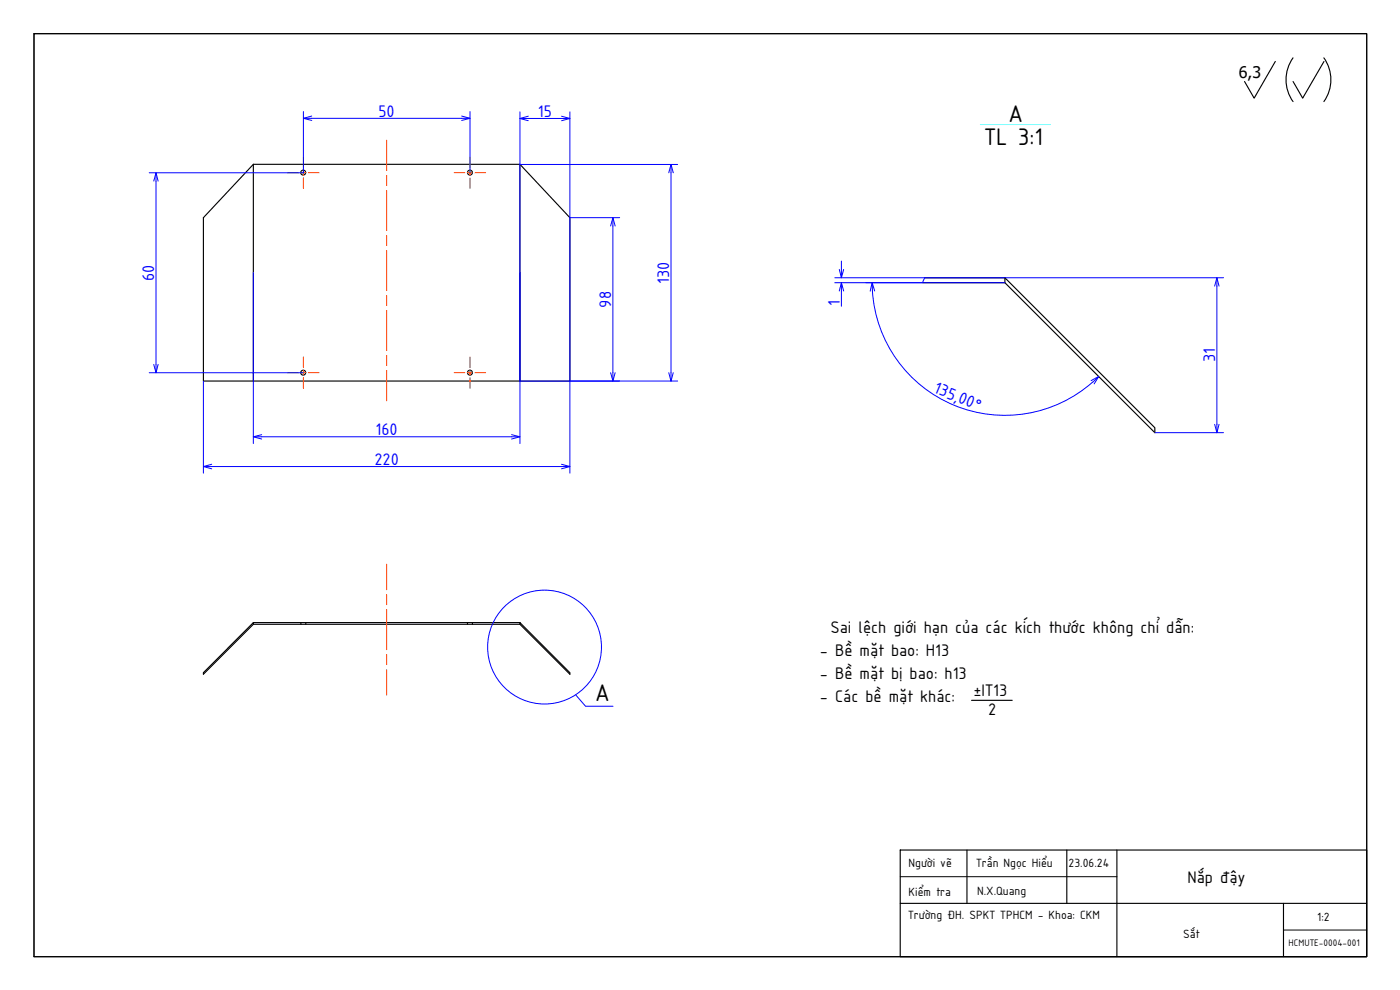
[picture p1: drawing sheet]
<svg xmlns="http://www.w3.org/2000/svg" width="420mm" height="297mm" viewBox="0 0 420 297" stroke-linecap="round" stroke-linejoin="round" font-family="sans-serif">
<g fill="none" stroke="#000" stroke-width=".34">
<path d="M76 49.3l-15 16v49h15M76 49.3v65h95v-49l-15-16v65M76 49.3h80M276.9 84.8h24.7l45 45v-1.5l-45-45v1.5M277.6 83.3h24M76 186.8v.5h80l15 15v-.5l-15-15v.5M90.3 186.8v.5M91.8 186.8v.5M140.3 186.8v.5M141.8 186.8v.5M156 186.8h-80l-15 15v.5l15-15"/>
<circle cx="91" cy="51.8" r=".74"/>
<circle cx="141" cy="51.8" r=".74"/>
<circle cx="91" cy="111.8" r=".74"/>
<circle cx="141" cy="111.8" r=".74"/>
</g>
<!-- layer: Netmanh -->
<g fill="none" stroke="#00f" stroke-width=".3">
<path d="M91.1 33.5v18.3h-46.3M93.6 35.5h45M141.1 33.5v18.3M156 33.6v99.5M158.5 35.5h10M171 33.6v108.4M46.8 54.3v55M156 49.3h47.4M201.4 51.8v60M171 65.3h15M183.9 67.8v44M252.5 78.3v2.5"/>
<path d="M76 81.8v51.3M250.5 84.8h51.1M250.5 83.3h116.7M252.5 87.3v4.6M261.8 87.3a39.8 39.8 0 0 0 24.5 34.3 39.8 39.8 0 0 0 41.6-6.9M277.5 83.3l-.6 1.5M365.2 85.8v41.5M44.8 111.8h46.3M61 114.3v27.7M156 114.3h47.4M63.5 140h105M78.5 131h75"/>
<path d="M346.6 129.8h20.6M172.8 208.5l2.9 3.4h8.3"/>
<circle cx="163.4" cy="194.1" r="17.1"/>
</g>
<!-- layer: NetDam -->
<path d="M10.2 10.1h400v276.9h-400z" fill="none" stroke="#000" stroke-width=".3"/>
<path d="M10.2 10.1h400v276.9h-400zM382.7 18.4l-6.3 11-2.9-4.9M388.1 17.4a11.3 11.3 0 0 0 0 13.1M397.3 17.4a11.3 11.3 0 0 1 0 13.1M397.3 18.4l-6.4 11-2.8-4.9M291.6 210.1h12.2M270.2 255h140v32h-140zM290.2 255v16M320.2 255v16M335.2 255v32M270.2 271h140M385.2 271v16" fill="none" stroke="#000" stroke-width=".34"/>
<!-- layer: Netmanh -->
<path d="M270.2 263h65M385.2 279h25" fill="none" stroke="#000" stroke-width=".3"/>
<path d="M294.2 37.4h21" fill="none" stroke="#0ff" stroke-width=".3"/>
<!-- layer: 0 -->
<g fill="none" stroke="#00f" stroke-width=".3">
<path d="M91.1 35.5h2.5M93.6 34.8l-2.5 .7 2.5 .6M138.6 34.8l2.5 .7-2.5 .6M138.6 35.5h2.5M156 35.5h2.5M158.5 34.9l-2.5 .6 2.5 .7M168.5 34.9l2.5 .6-2.5 .7M168.5 35.5h2.5M46.1 54.3l.7-2.5 .7 2.5M46.8 51.8v2.5M200.7 51.8l.7-2.5 .7 2.5M201.4 49.3v2.5"/>
<path d="M183.3 67.8l.6-2.5 .7 2.5M183.9 65.3v2.5M251.9 80.8l.6 2.5 .7-2.5M251.9 87.3l.6-2.5 .7 2.5M252.5 80.8v2.5M252.5 84.8v2.5M261.7 84.8l.1 2.5M262.5 87.3l-.8-2.5-.5 2.6M364.5 85.8l.7-2.5 .6 2.5M365.2 83.3v2.5M46.1 109.3l.7 2.5 .7-2.5M46.8 109.3v2.5"/>
<path d="M183.3 111.8l.6 2.5 .7-2.5M183.9 111.8v2.5M200.7 111.8l.7 2.5 .7-2.5M201.4 111.8v2.5M327.4 114.2l2.3-1.2-1.3 2.2M329.7 113l-1.8 1.7M61 140h2.5M63.5 139.3l-2.5 .7 2.5 .7M76 131h2.5M78.5 130.4l-2.5 .6 2.5 .7M153.5 130.4l2.5 .6-2.5 .7M153.5 131h2.5"/>
<path d="M168.5 139.3l2.5 .7-2.5 .7M168.5 140h2.5M364.5 127.3l.7 2.5 .6-2.5M365.2 127.3v2.5"/>
</g>
<!-- layer: DuongTamNho -->
<g fill="none" stroke="#ff3f00" stroke-width=".3">
<path d="M86.3 51.8h3.2M90.3 51.8h1.5M91.1 47.1v3.2M91.1 51.1v1.5M91.1 53.3v3.2M92.5 51.8h3.3M116 42v9.2M116 52.6v3.1M116 57.2v12M136.3 51.8h3.2M140.3 51.8h1.5M141.1 47.1v3.2"/>
<path d="M141.1 51.1v1.5M141.1 53.3v3.2M142.5 51.8h3.3M116 70.7v2.9M116 75.2v12M116 88.7v3M116 93.2v11.9M86.3 111.8h3.2M90.3 111.8h1.5M91.1 107.1v3.2M91.1 111.1v1.5M91.1 113.3v3.2"/>
<path d="M92.5 111.8h3.3M116 106.7v3M116 111.2v9.1M136.3 111.8h3.2M140.3 111.8h1.5M141.1 107.1v3.2M141.1 111.1v1.5M141.1 113.3v3.2M142.5 111.8h3.3M116 169.3v7.6M116 178.4v3M116 182.9v12"/>
<path d="M116 196.4v3M116 200.9v7.7"/>
</g>
<g font-size="7.8">
<text x="302.9" y="36.7">A</text>
<text x="295.5" y="43.5">TL 3:1</text>
<text x="178.8" y="210.4">A</text>
</g>
<g font-size="5.4" fill="#00f">
<text x="113.6" y="35">50</text>
<text x="161.4" y="35.1">15</text>
<text x="46.3" y="84.3" transform="rotate(-90 46.3 84.3)">60</text>
<text x="200.9" y="85.2" transform="rotate(-90 200.9 85.2)">130</text>
<text x="183.4" y="92.3" transform="rotate(-90 183.4 92.3)">98</text>
<text x="252.1" y="91.7" transform="rotate(-90 252.1 91.7)">1</text>
<text x="364.7" y="108.7" transform="rotate(-90 364.7 108.7)">31</text>
<text x="280" y="117.7" transform="rotate(23 280 117.7)">135,00°</text>
<text x="112.7" y="130.6">160</text>
<text x="112.4" y="139.5">220</text>
</g>
<g font-size="5.4">
<text x="249.2" y="189.8">Sai lệch giới hạn của các kích thước không chỉ dẫn:</text>
<text x="246" y="196.8">- Bề mặt bao: H13</text>
<text x="246" y="203.7">- Bề mặt bị bao: h13</text>
<text x="292.1" y="208.9">±IT13</text>
<text x="246" y="210.6">- Các bề mặt khác:</text>
<text x="296.5" y="214.5">2</text>
<text x="356.4" y="264.9">Nắp đậy</text>
</g>
<text font-size="4.8" x="371.8" y="23.4">6,3</text>
<g font-size="3.9">
<text x="272.7" y="260.1">Người vẽ</text>
<text x="292.9" y="260.3">Trần Ngọc Hiểu</text>
<text x="320.7" y="260.1">23.06.24</text>
<text x="272.7" y="268.7">Kiểm tra</text>
<text x="293.2" y="268.5">N.X.Quang</text>
<text x="272.5" y="275.8">Trường ĐH. SPKT TPHCM - Khoa: CKM</text>
<text x="355" y="281.3">Sắt</text>
<text x="395.3" y="276.3">1:2</text>
</g>
<text font-size="3.1" x="386.7" y="283.8">HCMUTE-0004-001</text>
</svg>
